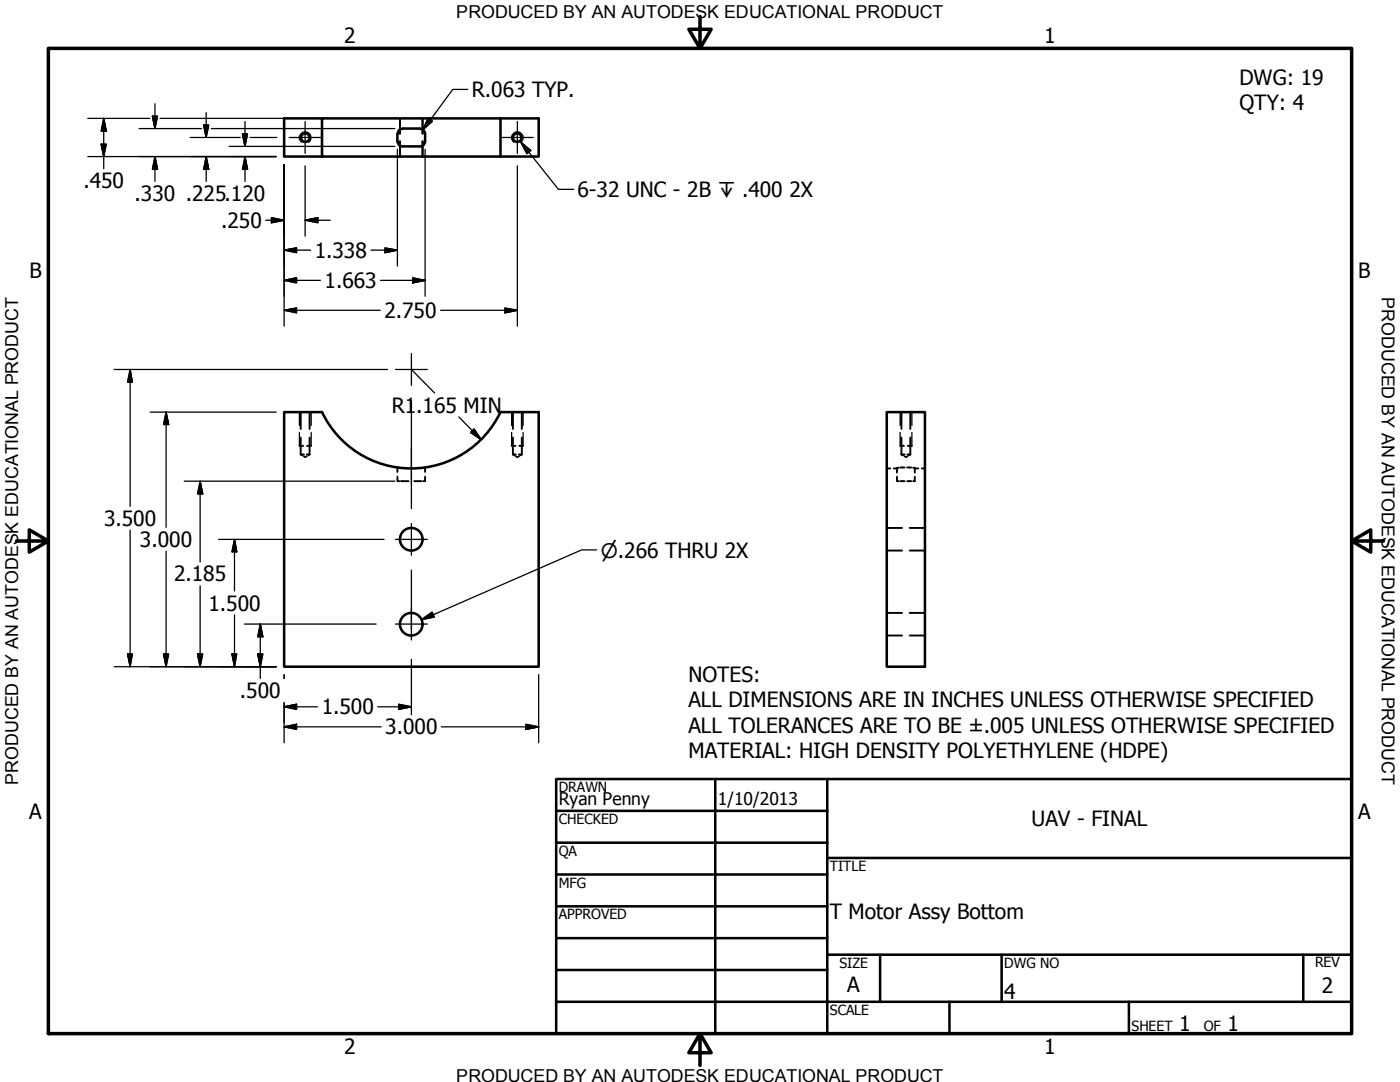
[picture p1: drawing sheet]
<svg xmlns="http://www.w3.org/2000/svg" width="279mm" height="216mm" viewBox="0 0 279 216" stroke-linecap="round" stroke-linejoin="round" font-family="sans-serif">
<!-- layer: Hidden (ANSI) -->
<g fill="none" stroke="#000" stroke-width=".38">
<path d="M79.8 23.6v3.1M79.8 28.2v3M84.3 23.6v3.1M84.3 28.2v3M59.8 89h.7M60 90.7h.6M60 90.7l.3 .2M60 82.2v3.4M60 87.3v3.4M60.6 91.1l.3 .1 .3-.1M61.2 90.7h.6M61.3 89h.8"/>
<path d="M61.8 90.7l-.3 .2M61.8 82.2v3.4M61.8 87.3v3.4M79.3 95.1v.9h.4M79.3 93.3v.9M80 96h1.5M82.7 96h1.4M84.8 93.3v.9M84.8 95.1v.9h-.3M102.1 89h.8M102.4 90.7h.5M102.4 90.7l.3 .2"/>
<path d="M102.4 82.2v3.4M102.4 87.3v3.4M102.9 91.1l.4 .1 .3-.1M103.6 90.7h.5M103.6 89h.8M104.1 90.7l-.3 .2M104.1 82.2v3.4M104.1 87.3v3.4M177 93.5h.7M178.4 93.5h.6M179 95.1v.9h.4M179.4 93.3l-.4 .1v.9"/>
<path d="M179.6 89h.8M179.7 96h.8M179.7 93.3h.8M179.9 90.7h.6M179.9 90.7l.3 .2M179.9 82.2v3.4M179.9 87.3v3.4M180.5 91.1l.3 .1 .3-.1M181 96h.9M181 93.3h.9M181.1 90.7h.6M181.2 89h.8"/>
<path d="M181.7 90.7l-.3 .2M181.7 82.2v3.4M181.7 87.3v3.4M182.2 93.3l.4 .1v.9M182.6 95.1v.9h-.4M182.6 93.5h.7M184 93.5h.6M177 105.3h3M177 109.9h3M181.5 105.3h3.1M181.5 109.9h3.1M177 122.3h3"/>
<path d="M177 126.8h3M181.5 122.3h3.1M181.5 126.8h3.1"/>
</g>
<!-- layer: Visible (ANSI) -->
<g fill="none" stroke="#000" stroke-width=".51">
<path d="M64.3 23.6h-7.6v7.6h7.6M79.6 26l.8-.3h3.4a1.08 1.08 0 0 1 1 1v1.5a.98 .98 0 0 1-1 1h-3.4a.98 .98 0 0 1-1.1-1v-1.5zM99.9 23.6v7.6h-35.6v-7.6h43.2v7.6h-7.6M56.7 82.2h7.6a19.7 19.7 0 0 0 17.8 11.3 19.7 19.7 0 0 0 17.8-11.3h7.6v50.8h-50.8zM177 82.2h7.6v50.8h-7.6z"/>
<circle cx="60.9" cy="27.5" r=".86"/>
<circle cx="103.2" cy="27.5" r=".86"/>
<circle cx="82.1" cy="107.6" r="2.25"/>
<circle cx="82.1" cy="124.6" r="2.25"/>
</g>
<!-- layer: Hidden Narrow (ANSI) -->
<g fill="none" stroke="#000" stroke-width=".25">
<path d="M60.3 28.4a1.15 1.15 0 0 1-.2-1.7 1.15 1.15 0 0 1 1.7 0 1.15 1.15 0 0 1-.2 1.7M102.6 28.4a1.16 1.16 0 0 1-.2-1.7 1.16 1.16 0 0 1 1.7 0 1.16 1.16 0 0 1-.2 1.7M59.8 82.2v2.7M59.8 86.3v2.7M62.1 82.2v2.7M62.1 86.3v2.7M102.1 82.2v2.7M102.1 86.3v2.7M104.4 82.2v2.7M104.4 86.3v2.7M179.6 82.2v2.7M179.6 86.3v2.7"/>
<path d="M182 82.2v2.7M182 86.3v2.7"/>
</g>
<!-- layer: Border (ANSI) -->
<path d="M9.7 9.7h260v196.5h-260zM139.7 3.3v6.4l-2.2-3.9h4.4l-2.2 3.9M3.3 107.9h6.4l-3.9-2.2v4.5l3.9-2.3M269.7 107.9l3.9 2.3v-4.5l-3.9 2.2h6.4M139.7 206.2l2.2 3.9h-4.4l2.2-3.9v6.4" fill="none" stroke="#000" stroke-width=".7"/>
<!-- layer: Title (ANSI) -->
<g fill="none" stroke="#000" stroke-width=".51">
<path d="M111 155.4h158.7v50.8h-158.7zM142.7 155.4v50.8M165.1 155.4v50.8M111 161.8h54.1M111 168.1h54.1M111 174.5h54.1M165.1 171.2h104.6M111 180.8h54.1M111 187.2h54.1M111 193.5h54.1M111 199.9h158.7M165.1 190.5h104.6"/>
<path d="M175.6 190.5v9.4M189.5 199.9v6.3M199.9 190.5v9.4M225.3 199.9v6.3M260.1 190.5v9.4"/>
</g>
<!-- layer: Center Mark (ANSI) -->
<path d="M57.7 27.4h6.4M60.9 24.3v6.3M100.1 27.4h6.3M103.3 24.3v6.3M78.9 73.7h6.4M82.1 70.5v6.4M82.1 79.9v21.6M78.9 107.6h6.4M82.1 104.5v6.3M82.1 113.8v11.7M78.9 124.5h6.4M82.1 121.3v6.4" fill="none" stroke="#000" stroke-width=".25"/>
<!-- layer: Dimension (ANSI) -->
<g fill="none" stroke="#000" stroke-width=".25">
<path d="M93.3 17.8h-2.9l-6 8.1M17.5 31.2h37.6M17.5 23.6h12.4M20.2 28.8h1l-.5 2.4zM20.7 23.6l.5 2.6h-1zM20.7 23.6v10.1M27.7 25.7h12.5M30.4 23.2h1l-.5 2.5zM30.9 31.2l.5 2.6h-1zM30.9 20.7v5M30.9 31.2v5M31.9 23.6h28.9"/>
<path d="M38 27.4h9.9M40.6 25h1.1l-.6 2.4zM41.1 31.2l.6 2.6h-1.1zM41.1 22.5v4.9M41.1 31.2v5M42.2 25.7h18.6M45.7 29.2h15.1M48.4 26.7h1l-.5 2.5zM48.9 31.2l.5 2.6h-1zM48.9 24.3v4.9M48.9 31.2v5M49.9 27.4h5.3"/>
<path d="M56.7 32.8v32.3M60.9 33.1v14M61 29.2h17.8M61 25.7h17.8M61 23.6h1.7M79.3 29.8v23.3M84.8 29.8v29.3M85.5 23.6l.8 .6-1.9 1.7zM103.3 33.1v32M53 43.9h3.7M54.2 43.4l2.5 .5-2.5 .5zM56.7 49.9l2.5-.4v.9z"/>
<path d="M56.7 55.9l2.5-.5v1.1zM56.7 49.9h5.3M56.7 55.9h7.2M60.9 43.9l2.5-.5v1zM60.9 43.9h5M74 49.9h5.3M75.9 55.9h8.9M76.8 49.5l2.5 .4-2.5 .5zM82.4 55.4l2.4 .5-2.4 .6zM22.8 73.7h54.5M26 73.7l.4 2.6h-.9zM26 73.7v27.3"/>
<path d="M56.7 61.9l2.5-.4v.9zM56.7 61.9h19.2M82.1 73.7l4.6 4.7M87.9 61.9h15.4M100.8 61.5l2.5 .4-2.5 .5zM30 82.2h25.1M33.1 82.2l.6 2.5h-1.1zM33.1 82.2v23M36.8 96h42M39.9 96l.5 2.6h-1zM39.9 96v16.1M91.6 83.2l4.4 4.5"/>
<path d="M93.9 86.3l.7-.7 1.4 2.1zM26 105.8v27.2M33.1 110v23M39.9 116.9v16.1M43.6 107.6h33M46.8 107.6l.4 2.5h-.9zM46.8 107.6v10.3M22.8 133h32.3M25.5 130.5h.9l-.4 2.5zM32.6 130.5h1.1l-.6 2.5zM39.4 130.5h1l-.5 2.5zM46.3 130.5h.9l-.4 2.5z"/>
<path d="M46.8 122.7v10.3M48.8 124.5h26.3M51.4 130.5h1.1l-.6 2.5zM51.9 124.5l.6 2.6h-1.1zM51.9 124.5v10.9M56.7 134.6v.8M82.1 131.6v11M107.5 134.6v13.6M56.7 141l2.5-.5v1zM56.7 145l2.5-.5v1zM56.7 141h6.7M56.7 140.2v8"/>
<path d="M56.7 145h19.4M75.4 141h6.7M79.6 140.5l2.5 .5-2.5 .5zM88.1 145h19.4M105 144.5l2.5 .5-2.5 .5z"/>
</g>
<g fill="#000" stroke="#000" stroke-width=".25">
<path d="M20.2 28.8l.5 2.4zM20.2 28.8h1l-.5 2.4zM20.7 23.6l.5 2.6zM20.7 23.6l.5 2.6h-1zM30.4 23.2l.5 2.5zM30.4 23.2h1l-.5 2.5zM30.9 31.2l.5 2.6zM30.9 31.2l.5 2.6h-1zM40.6 25l.5 2.4zM40.6 25h1.1l-.6 2.4zM41.1 31.2l.6 2.6zM41.1 31.2l.6 2.6h-1.1z"/>
<path d="M48.4 26.7l.5 2.5zM48.4 26.7h1l-.5 2.5zM48.9 31.2l.5 2.6zM48.9 31.2l.5 2.6h-1zM85.5 23.6l-1.1 2.3zM85.5 23.6l.8 .6-1.9 1.7zM54.2 44.4l2.5-.5zM54.2 43.4l2.5 .5-2.5 .5zM56.7 49.9l2.5-.4zM56.7 49.9l2.5-.4v.9zM56.7 55.9l2.5-.5zM56.7 55.9l2.5-.5v1.1z"/>
<path d="M60.9 43.9l2.5-.5zM60.9 43.9l2.5-.5v1zM76.8 50.4l2.5-.5zM76.8 49.5l2.5 .4-2.5 .5zM82.4 56.5l2.4-.6zM82.4 55.4l2.4 .5-2.4 .6zM26 73.7l.4 2.6zM26 73.7l.4 2.6h-.9zM56.7 61.9l2.5-.4zM56.7 61.9l2.5-.4v.9zM100.8 62.4l2.5-.5zM100.8 61.5l2.5 .4-2.5 .5z"/>
<path d="M33.1 82.2l.6 2.5zM33.1 82.2l.6 2.5h-1.1zM39.9 96l.5 2.6zM39.9 96l.5 2.6h-1zM93.9 86.3l2.1 1.4zM93.9 86.3l.7-.7 1.4 2.1zM46.8 107.6l.4 2.5zM46.8 107.6l.4 2.5h-.9zM25.5 130.5l.5 2.5zM25.5 130.5h.9l-.4 2.5zM32.6 130.5l.5 2.5zM32.6 130.5h1.1l-.6 2.5z"/>
<path d="M39.4 130.5l.5 2.5zM39.4 130.5h1l-.5 2.5zM46.3 130.5l.5 2.5zM46.3 130.5h.9l-.4 2.5zM51.4 130.5l.5 2.5zM51.4 130.5h1.1l-.6 2.5zM51.9 124.5l.6 2.6zM51.9 124.5l.6 2.6h-1.1zM56.7 141l2.5-.5zM56.7 141l2.5-.5v1zM56.7 145l2.5-.5zM56.7 145l2.5-.5v1z"/>
<path d="M79.6 141.5l2.5-.5zM79.6 140.5l2.5 .5-2.5 .5zM105 145.5l2.5-.5zM105 144.5l2.5 .5-2.5 .5z"/>
</g>
<!-- layer: Symbol (ANSI) -->
<path d="M103.9 28.4l2 1.6-.7 .7zM103.9 28.4l7.5 9.4h3.1M119.1 109.7h-3l-32 13.9M84.1 123.6l2.1-1.4 .5 .9z" fill="none" stroke="#000" stroke-width=".25"/>
<path d="M103.9 28.4l2 1.6zM103.9 28.4l2 1.6-.7 .7zM84.1 123.6l2.1-1.4zM84.1 123.6l2.1-1.4 .5 .9z" fill="#000" stroke="#000" stroke-width=".25"/>
<g font-size="4.2">
<text x="68.7" y="8.6">2</text>
<text x="208.4" y="8.6">1</text>
<text x="247.4" y="17">DWG: 19</text>
<text x="94.2" y="19.4">R.063 TYP.</text>
<text x="247.4" y="22">QTY: 4</text>
<text x="16.6" y="37.6">.450</text>
<text x="26.9" y="40.1">.330 .225.120</text>
<text x="115.3" y="39.3">6-32 UNC - 2B ↧ .400</text>
<text x="157.5" y="39.3">2X</text>
<text x="44.1" y="45.5">.250</text>
<text x="62.8" y="51.4">1.338</text>
<text x="5.9" y="55.5">B</text>
<text x="64.8" y="57.5">1.663</text>
<text x="271.1" y="55.5">B</text>
<text x="76.7" y="63.4">2.750</text>
<text x="78.2" y="82.4">R1</text>
<text x="83.1" y="82.4">.165 MIN</text>
<text x="20.8" y="104.9">3.500</text>
<text x="27.9" y="109.2">3.000</text>
<text x="34.7" y="116">2.185</text>
<text x="41.6" y="121.9">1.500</text>
<text x="137.4" y="136.1">NOTES:</text>
<text x="47.9" y="139.3">.500</text>
<text x="64.2" y="142.6">1.500</text>
<text x="137.4" y="141.2">ALL DIMENSIONS ARE IN INCHES UNLESS OTHERWISE SPECIFIED</text>
<text x="76.9" y="146.6">3.000</text>
<text x="137.4" y="146.2">ALL TOLERANCES ARE TO BE ±.005 UNLESS OTHERWISE SPECIFIED</text>
<text x="137.4" y="151.2">MATERIAL: HIGH DENSITY POLYETHYLENE (HDPE)</text>
<text x="5.8" y="163.4">A</text>
<text x="205.9" y="164.8">UAV - FINAL</text>
<text x="271" y="163.4">A</text>
<text x="165.6" y="183.5">T Motor Assy Bottom</text>
<text x="169.1" y="198">A</text>
<text x="200.4" y="199.4">4</text>
<text x="263.8" y="198.1">2</text>
<text x="235.3" y="205.7">1</text>
<text x="245" y="205.7">1</text>
<text x="68.7" y="210.3">2</text>
<text x="208.4" y="210.3">1</text>
</g>
<text font-size="4" x="119.9" y="111.3">⌀.266 THRU 2X</text>
<g font-size="3.6">
<text x="91.1" y="3.6">PRODUCED BY AN AUTODESK EDUCATIONAL PRODUCT</text>
<text x="275.8" y="59.3" transform="rotate(90 275.8 59.3)">PRODUCED BY AN AUTODESK EDUCATIONAL PRODUCT</text>
<text x="3.6" y="156.6" transform="rotate(-90 3.6 156.6)">PRODUCED BY AN AUTODESK EDUCATIONAL PRODUCT</text>
<text x="91.1" y="215.9">PRODUCED BY AN AUTODESK EDUCATIONAL PRODUCT</text>
</g>
<g font-size="3.5">
<text x="111.5" y="160.6">Ryan Penny</text>
<text x="143.3" y="160.7">1/10/2013</text>
</g>
<g font-size="2.8">
<text x="111.5" y="158">DRAWN</text>
<text x="111.5" y="164.4">CHECKED</text>
<text x="111.5" y="170.8">QA</text>
<text x="165.6" y="173.7">TITLE</text>
<text x="111.5" y="177.1">MFG</text>
<text x="111.5" y="183.5">APPROVED</text>
<text x="167.5" y="193.1">SIZE</text>
<text x="200.4" y="193.1">DWG NO</text>
<text x="262.4" y="193">REV</text>
<text x="165.6" y="202.5">SCALE</text>
<text x="225.8" y="205.7">SHEET</text>
<text x="240.2" y="205.7">OF</text>
</g>
</svg>
